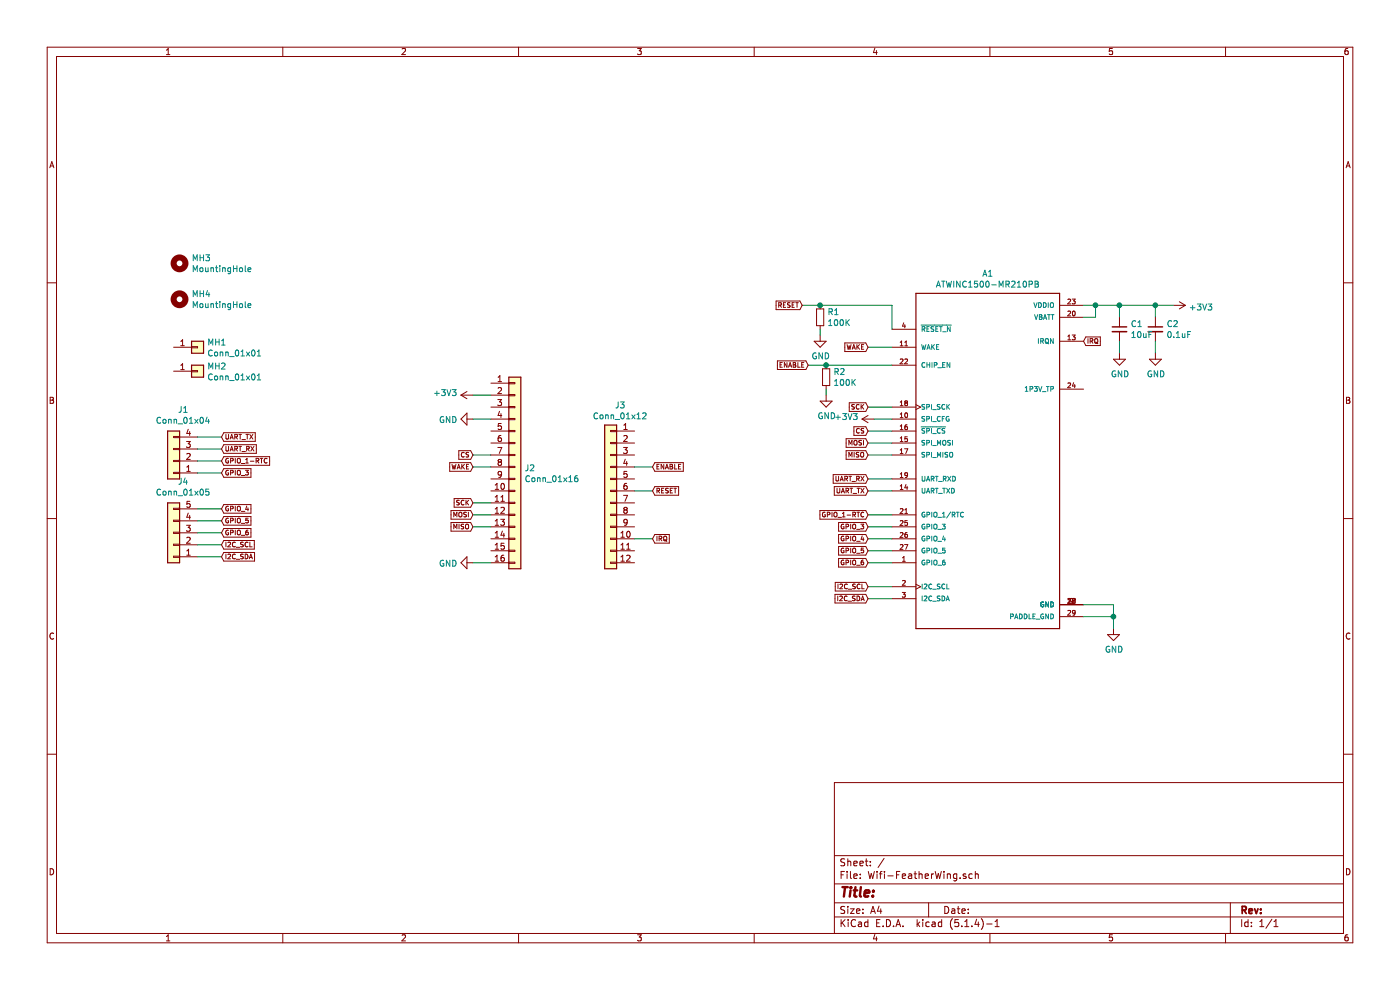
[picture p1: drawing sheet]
EESchema Schematic File Version 4
LIBS:Wifi-FeatherWing-cache
EELAYER 30 0
EELAYER END
$Descr A4 11693 8268
encoding utf-8
Sheet 1 1
Title ""
Date ""
Rev ""
Comp ""
Comment1 ""
Comment2 ""
Comment3 ""
Comment4 ""
$EndDescr
$Comp
L ATWINC1500-MR210PB:ATWINC1500-MR210PB A1
U 1 1
P 8250 3850
F 0 "A1" H 8250 5417 50  0000 C CNN
F 1 "ATWINC1500-MR210PB" H 8250 5326 50  0000 C CNN
F 2 "ATWINC1500-MR210PB:XCVR_ATWINC1500-MR210PB" H 8250 3850 50  0001 L BNN
F 3 "ATWINC1500-MR210PB-ND" H 8250 3850 50  0001 L BNN
F 4 "https://www.digikey.com/product-detail/en/microchip-technology/ATWINC1500-MR210PB/ATWINC1500-MR210PB-ND/5322332?utm_source=snapeda&utm_medium=aggregator&utm_campaign=symbol" H 8250 3850 50  0001 L BNN "Field4"
F 5 "ATWINC1500-MR210PB" H 8250 3850 50  0001 L BNN "Field5"
F 6 "Module Microchip" H 8250 3850 50  0001 L BNN "Field6"
F 7 "SmartConnect ATWINC1500B-MU-T Module - SmartConnect ATWINC1500B-MU-T Module/ MODULE _R1_" H 8250 3850 50  0001 L BNN "Field7"
F 8 "Microchip" H 8250 3850 50  0001 L BNN "Field8"
	1    8250 3850
	1    0    0    -1  
$EndComp
$Comp
L power:GND #PWR0101
U 1 1
P 9300 5250
F 0 "#PWR0101" H 9300 5000 50  0001 C CNN
F 1 "GND" H 9305 5077 50  0000 C CNN
F 2 "" H 9300 5250 50  0001 C CNN
F 3 "" H 9300 5250 50  0001 C CNN
	1    9300 5250
	1    0    0    -1  
$EndComp
Wire Wire Line
	9050 5050 9300 5050
Wire Wire Line
	9300 5050 9300 5150
Wire Wire Line
	9050 5150 9300 5150
Connection ~ 9300 5150
Wire Wire Line
	9300 5250 9300 5150
Text GLabel 7250 3800 0    39   Input ~ 0
MISO
Text GLabel 7250 3700 0    39   Input ~ 0
MOSI
Wire Wire Line
	7450 3800 7250 3800
Wire Wire Line
	7250 3700 7450 3700
Text GLabel 7250 3400 0    39   Input ~ 0
SCK
Wire Wire Line
	7250 3400 7450 3400
Text GLabel 7250 2900 0    39   Input ~ 0
WAKE
Wire Wire Line
	7250 2900 7450 2900
$Comp
L power:+3V3 #PWR0102
U 1 1
P 9800 2550
F 0 "#PWR0102" H 9800 2400 50  0001 C CNN
F 1 "+3V3" V 9815 2678 50  0000 L CNN
F 2 "" H 9800 2550 50  0001 C CNN
F 3 "" H 9800 2550 50  0001 C CNN
	1    9800 2550
	0    1    1    0   
$EndComp
Wire Wire Line
	9050 2550 9150 2550
Wire Wire Line
	9050 2650 9150 2650
Wire Wire Line
	9150 2650 9150 2550
Connection ~ 9150 2550
Text GLabel 9050 2850 2    39   Input ~ 0
IRQ
$Comp
L power:+3V3 #PWR0103
U 1 1
P 7300 3500
F 0 "#PWR0103" H 7300 3350 50  0001 C CNN
F 1 "+3V3" V 7315 3628 50  0000 L CNN
F 2 "" H 7300 3500 50  0001 C CNN
F 3 "" H 7300 3500 50  0001 C CNN
	1    7300 3500
	0    -1   -1   0   
$EndComp
Wire Wire Line
	7300 3500 7450 3500
$Comp
L Device:R_Small R2
U 1 1
P 6900 3150
F 0 "R2" H 6959 3196 50  0000 L CNN
F 1 "100K" H 6959 3105 50  0000 L CNN
F 2 "Resistor_SMD:R_0805_2012Metric" H 6900 3150 50  0001 C CNN
F 3 "~" H 6900 3150 50  0001 C CNN
	1    6900 3150
	1    0    0    -1  
$EndComp
$Comp
L power:GND #PWR0104
U 1 1
P 6900 3300
F 0 "#PWR0104" H 6900 3050 50  0001 C CNN
F 1 "GND" H 6905 3127 50  0000 C CNN
F 2 "" H 6900 3300 50  0001 C CNN
F 3 "" H 6900 3300 50  0001 C CNN
	1    6900 3300
	1    0    0    -1  
$EndComp
Wire Wire Line
	6900 3300 6900 3250
Wire Wire Line
	6900 3050 7450 3050
Text GLabel 6750 3050 0    39   Input ~ 0
ENABLE
Wire Wire Line
	6750 3050 6900 3050
Connection ~ 6900 3050
$Comp
L Connector_Generic:Conn_01x12 J3
U 1 1
P 5100 4100
F 0 "J3" H 5020 4817 50  0000 C CNN
F 1 "Conn_01x12" H 5020 4726 50  0000 C CNN
F 2 "Connector_PinHeader_2.54mm:PinHeader_1x12_P2.54mm_Vertical" H 5100 4100 50  0001 C CNN
F 3 "~" H 5100 4100 50  0001 C CNN
	1    5100 4100
	-1   0    0    -1  
$EndComp
$Comp
L Connector_Generic:Conn_01x16 J2
U 1 1
P 4300 3900
F 0 "J2" H 4380 3892 50  0000 L CNN
F 1 "Conn_01x16" H 4380 3801 50  0000 L CNN
F 2 "Connector_PinHeader_2.54mm:PinHeader_1x16_P2.54mm_Vertical" H 4300 3900 50  0001 C CNN
F 3 "~" H 4300 3900 50  0001 C CNN
	1    4300 3900
	1    0    0    -1  
$EndComp
Text GLabel 3950 4400 0    39   Input ~ 0
MISO
Text GLabel 3950 4300 0    39   Input ~ 0
MOSI
Text GLabel 3950 4200 0    39   Input ~ 0
SCK
Wire Wire Line
	3950 4200 4100 4200
Wire Wire Line
	3950 4300 4100 4300
Wire Wire Line
	3950 4400 4100 4400
$Comp
L power:+3V3 #PWR0105
U 1 1
P 3950 3300
F 0 "#PWR0105" H 3950 3150 50  0001 C CNN
F 1 "+3V3" V 3965 3428 50  0000 L CNN
F 2 "" H 3950 3300 50  0001 C CNN
F 3 "" H 3950 3300 50  0001 C CNN
	1    3950 3300
	0    -1   -1   0   
$EndComp
Wire Wire Line
	3950 3300 4100 3300
$Comp
L power:GND #PWR0106
U 1 1
P 3950 3500
F 0 "#PWR0106" H 3950 3250 50  0001 C CNN
F 1 "GND" V 3955 3372 50  0000 R CNN
F 2 "" H 3950 3500 50  0001 C CNN
F 3 "" H 3950 3500 50  0001 C CNN
	1    3950 3500
	0    1    1    0   
$EndComp
Wire Wire Line
	3950 3500 4100 3500
Text GLabel 5450 4500 2    39   Input ~ 0
IRQ
Wire Wire Line
	5450 4500 5300 4500
Text GLabel 5450 3900 2    39   Input ~ 0
ENABLE
Wire Wire Line
	5450 3900 5300 3900
$Comp
L Device:R_Small R1
U 1 1
P 6850 2650
F 0 "R1" H 6909 2696 50  0000 L CNN
F 1 "100K" H 6909 2605 50  0000 L CNN
F 2 "Resistor_SMD:R_0805_2012Metric" H 6850 2650 50  0001 C CNN
F 3 "~" H 6850 2650 50  0001 C CNN
	1    6850 2650
	1    0    0    -1  
$EndComp
$Comp
L power:GND #PWR0107
U 1 1
P 6850 2800
F 0 "#PWR0107" H 6850 2550 50  0001 C CNN
F 1 "GND" H 6855 2627 50  0000 C CNN
F 2 "" H 6850 2800 50  0001 C CNN
F 3 "" H 6850 2800 50  0001 C CNN
	1    6850 2800
	1    0    0    -1  
$EndComp
Wire Wire Line
	6850 2800 6850 2750
Wire Wire Line
	6850 2550 7450 2550
Wire Wire Line
	7450 2550 7450 2750
Text GLabel 6700 2550 0    39   Input ~ 0
RESET
Wire Wire Line
	6700 2550 6850 2550
Connection ~ 6850 2550
Text GLabel 5450 4100 2    39   Input ~ 0
RESET
Wire Wire Line
	5300 4100 5450 4100
Text GLabel 3950 3900 0    39   Input ~ 0
WAKE
Wire Wire Line
	3950 3900 4100 3900
$Comp
L Device:C_Small C1
U 1 1
P 9350 2750
F 0 "C1" H 9442 2796 50  0000 L CNN
F 1 "10uF" H 9442 2705 50  0000 L CNN
F 2 "Capacitor_SMD:C_0805_2012Metric" H 9350 2750 50  0001 C CNN
F 3 "~" H 9350 2750 50  0001 C CNN
	1    9350 2750
	1    0    0    -1  
$EndComp
$Comp
L Device:C_Small C2
U 1 1
P 9650 2750
F 0 "C2" H 9742 2796 50  0000 L CNN
F 1 "0.1uF" H 9742 2705 50  0000 L CNN
F 2 "Capacitor_SMD:C_0402_1005Metric" H 9650 2750 50  0001 C CNN
F 3 "~" H 9650 2750 50  0001 C CNN
	1    9650 2750
	1    0    0    -1  
$EndComp
Wire Wire Line
	9150 2550 9350 2550
Wire Wire Line
	9350 2650 9350 2550
Connection ~ 9350 2550
Wire Wire Line
	9350 2550 9650 2550
Wire Wire Line
	9650 2650 9650 2550
Connection ~ 9650 2550
Wire Wire Line
	9650 2550 9800 2550
$Comp
L power:GND #PWR0108
U 1 1
P 9350 2950
F 0 "#PWR0108" H 9350 2700 50  0001 C CNN
F 1 "GND" H 9355 2777 50  0000 C CNN
F 2 "" H 9350 2950 50  0001 C CNN
F 3 "" H 9350 2950 50  0001 C CNN
	1    9350 2950
	1    0    0    -1  
$EndComp
Wire Wire Line
	9350 2850 9350 2950
$Comp
L power:GND #PWR0109
U 1 1
P 9650 2950
F 0 "#PWR0109" H 9650 2700 50  0001 C CNN
F 1 "GND" H 9655 2777 50  0000 C CNN
F 2 "" H 9650 2950 50  0001 C CNN
F 3 "" H 9650 2950 50  0001 C CNN
	1    9650 2950
	1    0    0    -1  
$EndComp
Wire Wire Line
	9650 2850 9650 2950
Text GLabel 7250 4000 0    39   Input ~ 0
UART_RX
Text GLabel 7250 4100 0    39   Input ~ 0
UART_TX
Text GLabel 7250 4300 0    39   Input ~ 0
GPIO_1-RTC
Text GLabel 7250 4400 0    39   Input ~ 0
GPIO_3
Text GLabel 7250 4500 0    39   Input ~ 0
GPIO_4
Text GLabel 7250 4600 0    39   Input ~ 0
GPIO_5
Text GLabel 7250 4700 0    39   Input ~ 0
GPIO_6
Text GLabel 7250 4900 0    39   Input ~ 0
I2C_SCL
Text GLabel 7250 5000 0    39   Input ~ 0
I2C_SDA
Wire Wire Line
	7250 5000 7450 5000
Wire Wire Line
	7250 4900 7450 4900
Wire Wire Line
	7250 4700 7450 4700
Wire Wire Line
	7250 4600 7450 4600
Wire Wire Line
	7250 4500 7450 4500
Wire Wire Line
	7250 4400 7450 4400
Wire Wire Line
	7250 4300 7450 4300
Text GLabel 1850 3850 2    39   Input ~ 0
GPIO_1-RTC
Text GLabel 1850 3950 2    39   Input ~ 0
GPIO_3
Text GLabel 1850 4250 2    39   Input ~ 0
GPIO_4
Text GLabel 1850 4350 2    39   Input ~ 0
GPIO_5
Text GLabel 1850 4450 2    39   Input ~ 0
GPIO_6
Text GLabel 1850 4550 2    39   Input ~ 0
I2C_SCL
Text GLabel 1850 4650 2    39   Input ~ 0
I2C_SDA
Wire Wire Line
	1850 4550 1650 4550
Wire Wire Line
	1850 4650 1650 4650
Wire Wire Line
	1850 4450 1650 4450
Wire Wire Line
	1850 4350 1650 4350
Wire Wire Line
	1850 4250 1650 4250
Wire Wire Line
	1850 3950 1650 3950
Wire Wire Line
	1850 3850 1650 3850
Wire Wire Line
	7250 4000 7450 4000
Wire Wire Line
	7250 4100 7450 4100
Text GLabel 1850 3750 2    39   Input ~ 0
UART_RX
Text GLabel 1850 3650 2    39   Input ~ 0
UART_TX
Wire Wire Line
	1650 3750 1850 3750
Wire Wire Line
	1650 3650 1850 3650
Text GLabel 7250 3600 0    39   Input ~ 0
CS
Wire Wire Line
	7250 3600 7450 3600
Text GLabel 3950 3800 0    39   Input ~ 0
CS
Wire Wire Line
	3950 3800 4100 3800
$Comp
L Mechanical:MountingHole MH3
U 1 1
P 1500 2200
F 0 "MH3" H 1600 2246 50  0000 L CNN
F 1 "MountingHole" H 1600 2155 50  0000 L CNN
F 2 "MountingHole:MountingHole_2.7mm_M2.5" H 1500 2200 50  0001 C CNN
F 3 "~" H 1500 2200 50  0001 C CNN
	1    1500 2200
	1    0    0    -1  
$EndComp
$Comp
L Mechanical:MountingHole MH4
U 1 1
P 1500 2500
F 0 "MH4" H 1600 2546 50  0000 L CNN
F 1 "MountingHole" H 1600 2455 50  0000 L CNN
F 2 "MountingHole:MountingHole_2.7mm_M2.5" H 1500 2500 50  0001 C CNN
F 3 "~" H 1500 2500 50  0001 C CNN
	1    1500 2500
	1    0    0    -1  
$EndComp
$Comp
L Connector_Generic:Conn_01x01 MH1
U 1 1
P 1650 2900
F 0 "MH1" H 1730 2942 50  0000 L CNN
F 1 "Conn_01x01" H 1730 2851 50  0000 L CNN
F 2 "MountingHole:MountingHole_2.7mm_M2.5_DIN965_Pad" H 1650 2900 50  0001 C CNN
F 3 "~" H 1650 2900 50  0001 C CNN
	1    1650 2900
	1    0    0    -1  
$EndComp
$Comp
L Connector_Generic:Conn_01x01 MH2
U 1 1
P 1650 3100
F 0 "MH2" H 1730 3142 50  0000 L CNN
F 1 "Conn_01x01" H 1730 3051 50  0000 L CNN
F 2 "MountingHole:MountingHole_2.7mm_M2.5_DIN965_Pad" H 1650 3100 50  0001 C CNN
F 3 "~" H 1650 3100 50  0001 C CNN
	1    1650 3100
	1    0    0    -1  
$EndComp
$Comp
L Connector_Generic:Conn_01x05 J4
U 1 1
P 1450 4450
F 0 "J4" H 1370 4025 50  0000 C CNN
F 1 "Conn_01x05" H 1370 4116 50  0000 C CNN
F 2 "Connector_PinHeader_2.54mm:PinHeader_1x05_P2.54mm_Vertical" H 1450 4450 50  0001 C CNN
F 3 "~" H 1450 4450 50  0001 C CNN
	1    1450 4450
	-1   0    0    1   
$EndComp
$Comp
L Connector_Generic:Conn_01x04 J1
U 1 1
P 1450 3850
F 0 "J1" H 1370 3425 50  0000 C CNN
F 1 "Conn_01x04" H 1370 3516 50  0000 C CNN
F 2 "Connector_PinHeader_2.54mm:PinHeader_1x04_P2.54mm_Vertical" H 1450 3850 50  0001 C CNN
F 3 "~" H 1450 3850 50  0001 C CNN
	1    1450 3850
	-1   0    0    1   
$EndComp
$Comp
L power:GND #PWR0110
U 1 1
P 3950 4700
F 0 "#PWR0110" H 3950 4450 50  0001 C CNN
F 1 "GND" V 3955 4572 50  0000 R CNN
F 2 "" H 3950 4700 50  0001 C CNN
F 3 "" H 3950 4700 50  0001 C CNN
	1    3950 4700
	0    1    1    0   
$EndComp
Wire Wire Line
	3950 4700 4100 4700
$EndSCHEMATC
